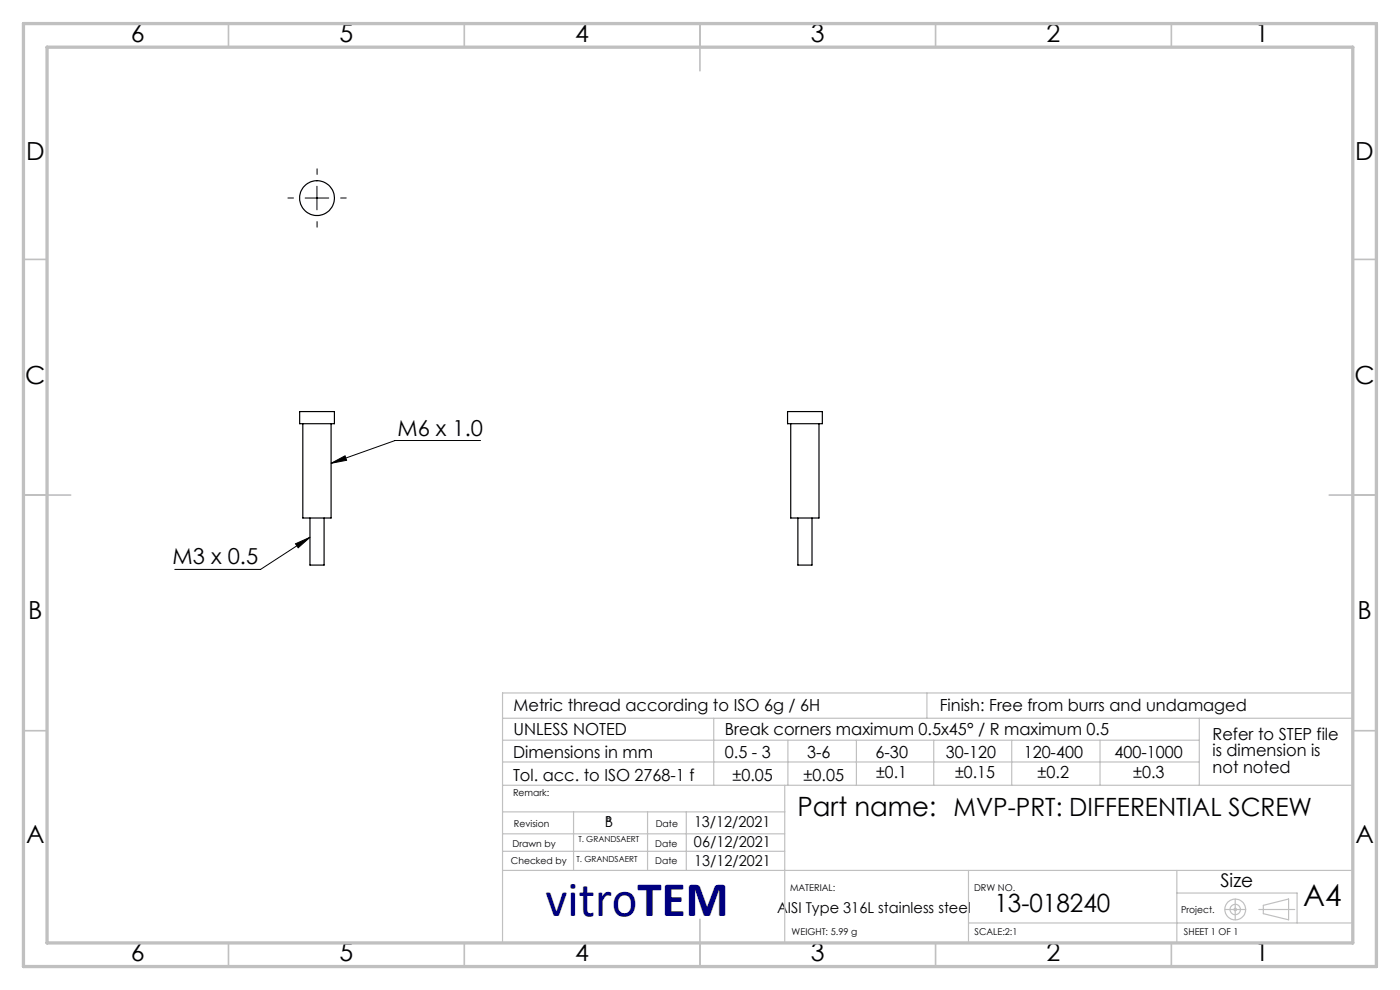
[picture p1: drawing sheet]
<svg xmlns="http://www.w3.org/2000/svg" width="297mm" height="210mm" viewBox="0 0 297 210" stroke-linecap="round" stroke-linejoin="round" font-family="sans-serif">
<path d="M67.2 39.5v5M64.7 42h5M70.2 98.3l3-1.6 .3 .9zM102 93.4h-18.2l-13.6 4.9M62.7 115.3l3.1-1.3-2.5 2.2zM65.8 114l-10.5 6.8h-18.2" fill="none" stroke="#000" stroke-width=".21"/>
<g fill="none" stroke="#c0c0c0" stroke-width=".25">
<path d="M106.6 152.4h180.1M106.7 157h147.7M151.4 152.4v14.2M167.1 157v9.6M181.7 157v9.6M196.6 147v5.4M198.1 157v9.6M214.6 157v9.6M233.4 157v9.6M254.4 152.4v14.2M286.7 147h-180.1v52.7M106.6 166.6h180.1"/>
<path d="M106.6 161.6h147.8M106.6 176.9h59.9M106.6 172.2h59.9M121.7 172.2v12.4M137.4 172.2v12.4M145.6 172.2v12.3M166.5 166.6v33.2M106.6 180.6h59.9M106.6 184.6h180.1M205.5 195.8h81.2M205.5 184.6v15.2M249.7 184.6v15.2"/>
<path d="M249.7 189.4h25.5v6.4M259.9 192.9h4.4M262 190.7v4.4M267.1 192.9h7.6M268 192l5.4-1.3v4.4l-5.4-1.3z"/>
<circle cx="262" cy="192.9" r=".27"/>
<circle cx="262" cy="192.9" r="2.21"/>
<circle cx="262" cy="192.9" r="1.11"/>
</g>
<path d="M67.3 37v-1.2M62.3 42h-1.2M67.3 47v1.2M72.3 42h1.2" fill="none" stroke="#000" stroke-width=".21" stroke-dasharray="15.2 1.3 1.3 1.3"/>
<g fill="none" stroke="#c0c0c0" stroke-width=".35">
<path d="M48.5 5v5M98.5 5v5M148.5 5v10M198.5 5v5M248.5 5v5M5 55h5M287 55h5M5 105h10M282 105h10M5 155h5M287 155h5M148.5 195v10"/>
<path d="M48.5 200v5M98.5 200v5M198.5 200v5M248.5 200v5"/>
</g>
<path d="M5 5h287v200h-287zM10 10h277v190h-277z" fill="none" stroke="#c0c0c0" stroke-width=".7"/>
<path d="M70.2 98.3l3-1.6 .3 .9zM62.7 115.3l3.1-1.3-2.5 2.2z" fill="#000"/>
<g fill="none" stroke="#000" stroke-width=".25">
<path d="M63.6 87.3h7.3v2.6h-7.3zM64.2 89.9v20h6v-20M167.1 87.3h7.3v2.6h-7.3zM167.7 89.9v20h6v-20M65.8 109.9v10h3v-10M169.3 109.9v10h3v-10"/>
<circle cx="67.3" cy="42" r="3.7"/>
</g>
<text font-size="10.6" fill="#000080" x="115.8" y="194.4">vitroTEM</text>
<text font-size="6.3" x="276.5" y="192.2">A4</text>
<text font-size="5.6" x="169.2" y="173.1">Part name: MVP-PRT: DIFFERENTIAL SCREW</text>
<g font-size="5.3">
<text x="27.8" y="8.9">6</text>
<text x="72" y="8.9">5</text>
<text x="122" y="8.9">4</text>
<text x="172" y="8.9">3</text>
<text x="222" y="8.9">2</text>
<text x="266.3" y="8.9">1</text>
<text x="5.5" y="33.9">D</text>
<text x="287.5" y="33.9">D</text>
<text x="5.3" y="81.4">C</text>
<text x="287.3" y="81.4">C</text>
<text x="6" y="131.4">B</text>
<text x="288" y="131.4">B</text>
<text x="5.5" y="178.9">A</text>
<text x="287.5" y="178.9">A</text>
<text x="210.9" y="193.5">13-018240</text>
<text x="27.8" y="203.9">6</text>
<text x="72" y="203.9">5</text>
<text x="122" y="203.9">4</text>
<text x="172" y="203.9">3</text>
<text x="222" y="203.9">2</text>
<text x="266.3" y="203.9">1</text>
</g>
<g font-size="4.7">
<text x="84.3" y="92.4">M6 x 1.0</text>
<text x="36.6" y="119.7">M3 x 0.5</text>
</g>
<text font-size="4" x="258.9" y="188.1">Size</text>
<g font-size="3.5">
<text x="108.9" y="156">UNLESS NOTED</text>
<text x="108.9" y="150.8">Metric thread according to ISO 6g / 6H</text>
<text x="153.8" y="156">Break corners maximum 0.5x45° / R maximum 0.5</text>
<text x="199.3" y="150.8">Finish: Free from burrs and undamaged</text>
<text x="108.8" y="160.7">Dimensions in mm</text>
<text x="153.8" y="160.7">0.5 - 3</text>
<text x="171.2" y="160.7">3-6</text>
<text x="185.7" y="160.7">6-30</text>
<text x="200.6" y="160.7">30-120</text>
<text x="217.2" y="160.7">120-400</text>
<text x="236.5" y="160.7">400-1000</text>
<text x="257.2" y="156.9">Refer to STEP file</text>
<text x="257.2" y="160.4">is dimension is</text>
<text x="108.8" y="165.6">Tol. acc. to ISO 2768-1 f</text>
<text x="155.4" y="165.6">±0.05</text>
<text x="170.5" y="165.6">±0.05</text>
<text x="185.9" y="165">±0.1</text>
<text x="202.6" y="165">±0.15</text>
<text x="220.1" y="165">±0.2</text>
<text x="240.4" y="165">±0.3</text>
<text x="257.2" y="163.9">not noted</text>
</g>
<g font-size="3.2">
<text x="128.3" y="175.5">B</text>
<text x="147.2" y="179.7">06/12/2021</text>
<text x="147.2" y="175.5">13/12/2021</text>
<text x="147.3" y="183.7">13/12/2021</text>
<text x="164.9" y="193.6">AISI Type 316L stainless steel</text>
</g>
<g font-size="2">
<text x="108.8" y="168.9">Remark:</text>
<text x="108.7" y="179.6">Drawn by</text>
<text x="109" y="175.5">Revision</text>
<text x="139" y="179.6">Date</text>
<text x="139.1" y="175.5">Date</text>
<text x="108.4" y="183.2">Checked by</text>
<text x="139" y="183.2">Date</text>
<text x="167.6" y="189">MATERIAL:</text>
<text x="206.6" y="189">DRW NO.</text>
<text x="250.6" y="193.6">Project.</text>
<text x="167.9" y="198.4">WEIGHT: 5.99 g</text>
<text x="206.8" y="198.4">SCALE:2:1</text>
<text x="251.2" y="198.4">SHEET 1 OF 1</text>
</g>
<g font-size="1.8">
<text x="122.7" y="178.6">T. GRANDSAERT</text>
<text x="128.7" y="174.4">B</text>
<text x="122.3" y="182.8">T. GRANDSAERT</text>
</g>
</svg>
